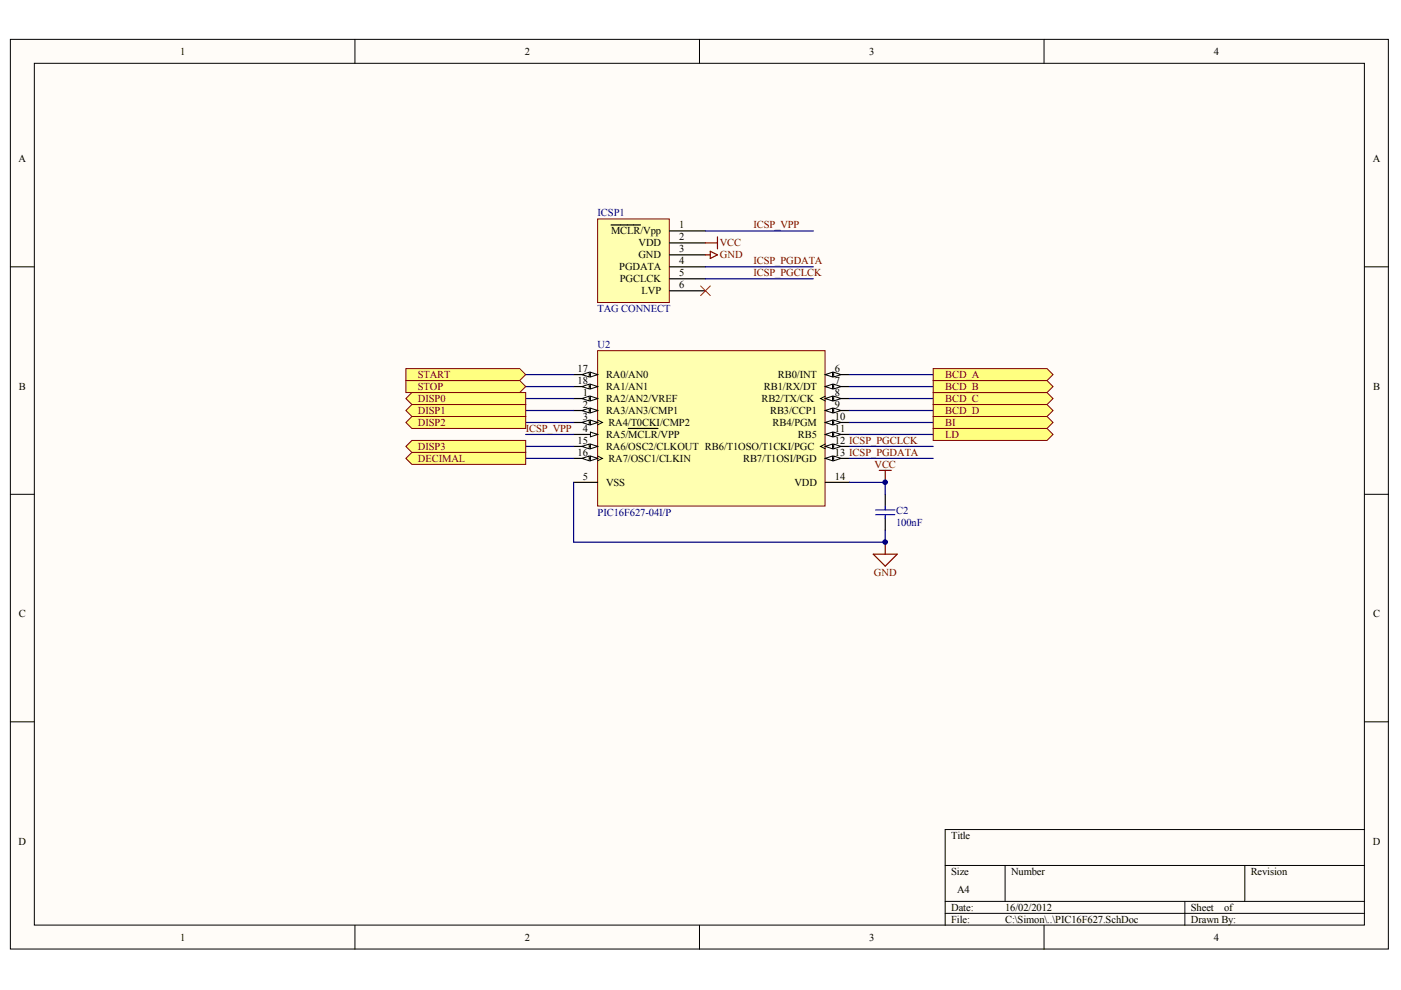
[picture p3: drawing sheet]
<svg xmlns="http://www.w3.org/2000/svg" width="297mm" height="210mm" viewBox="0 0 297 210" stroke-linecap="round" stroke-linejoin="round" font-family="sans-serif">
<g fill="#fffcf8" stroke="#000" stroke-width=".21">
<path d="M2.2 8.3h292.2v192.9h-292.2z"/>
<path d="M7.3 13.4h282v182.7h-282z"/>
</g>
<g fill="none" stroke="#000" stroke-width=".21">
<path d="M75.3 8.3v5.1M148.3 8.3v5.1M221.4 8.3v5.1M2.2 56.6h5.1M289.3 56.6h5.1M2.2 104.8h5.1M289.3 104.8h5.1M2.2 153h5.1M289.3 153h5.1M289.3 175.9h-88.9v20.3M75.3 196.2v5.1M148.3 196.2v5.1"/>
<path d="M200.4 183.5h88.9M200.4 191.1h88.9M200.4 193.7h88.9M213.1 183.5v7.6M221.4 196.2v5.1M251.2 191.1v5.1M263.9 183.5v7.6"/>
</g>
<path d="M126.7 74.3h48.2v33h-48.2z" fill="#ffffb0" stroke="#800000" stroke-width=".21"/>
<path d="M121.6 79.4h5.1" fill="none" stroke="#000" stroke-width=".25"/>
<g fill="#fffcf8" stroke="#000" stroke-width=".21">
<path d="M125.2 78.9l1.5 .5-1.5 .5z"/>
<path d="M123.4 79.4l1.5-.5v1z"/>
</g>
<path d="M121.6 82h5.1" fill="none" stroke="#000" stroke-width=".25"/>
<g fill="#fffcf8" stroke="#000" stroke-width=".21">
<path d="M125.2 81.5l1.5 .5-1.5 .5z"/>
<path d="M123.4 82l1.5-.5v1z"/>
</g>
<path d="M121.6 84.5h5.1" fill="none" stroke="#000" stroke-width=".25"/>
<g fill="#fffcf8" stroke="#000" stroke-width=".21">
<path d="M125.2 84l1.5 .5-1.5 .5z"/>
<path d="M123.4 84.5l1.5-.5v1z"/>
</g>
<path d="M121.6 87h5.1" fill="none" stroke="#000" stroke-width=".25"/>
<g fill="#fffcf8" stroke="#000" stroke-width=".21">
<path d="M125.2 86.5l1.5 .5-1.5 .5z"/>
<path d="M123.4 87l1.5-.5v1z"/>
</g>
<path d="M121.6 89.6h5.1" fill="none" stroke="#000" stroke-width=".25"/>
<path d="M126.7 89.1l1 .5-1 .5" fill="none" stroke="#000" stroke-width=".21"/>
<g fill="#fffcf8" stroke="#000" stroke-width=".21">
<path d="M125.2 89.1l1.5 .5-1.5 .5z"/>
<path d="M123.4 89.6l1.5-.5v1z"/>
</g>
<path d="M175 79.4h5.1" fill="none" stroke="#000" stroke-width=".25"/>
<g fill="#fffcf8" stroke="#000" stroke-width=".21">
<path d="M175 79.4l1.5-.5v1z"/>
<path d="M176.8 78.9l1.5 .5-1.5 .5z"/>
</g>
<path d="M175 82h5.1" fill="none" stroke="#000" stroke-width=".25"/>
<g fill="#fffcf8" stroke="#000" stroke-width=".21">
<path d="M175 82l1.5-.5v1z"/>
<path d="M176.8 81.5l1.5 .5-1.5 .5z"/>
</g>
<path d="M175 84.5h5.1" fill="none" stroke="#000" stroke-width=".25"/>
<path d="M175 84l-1 .5 1 .5" fill="none" stroke="#000" stroke-width=".21"/>
<g fill="#fffcf8" stroke="#000" stroke-width=".21">
<path d="M175 84.5l1.5-.5v1z"/>
<path d="M176.8 84l1.5 .5-1.5 .5z"/>
</g>
<path d="M175 87h5.1" fill="none" stroke="#000" stroke-width=".25"/>
<g fill="#fffcf8" stroke="#000" stroke-width=".21">
<path d="M175 87l1.5-.5v1z"/>
<path d="M176.8 86.5l1.5 .5-1.5 .5z"/>
</g>
<path d="M175 89.6h5.1" fill="none" stroke="#000" stroke-width=".25"/>
<g fill="#fffcf8" stroke="#000" stroke-width=".21">
<path d="M175 89.6l1.5-.5v1z"/>
<path d="M176.8 89.1l1.5 .5-1.5 .5z"/>
</g>
<path d="M175 92.1h5.1" fill="none" stroke="#000" stroke-width=".25"/>
<g fill="#fffcf8" stroke="#000" stroke-width=".21">
<path d="M175 92.1l1.5-.5v1z"/>
<path d="M176.8 91.6l1.5 .5-1.5 .5z"/>
</g>
<path d="M175 94.7h5.1" fill="none" stroke="#000" stroke-width=".25"/>
<path d="M175 94.1l-1 .6 1 .5" fill="none" stroke="#000" stroke-width=".21"/>
<g fill="#fffcf8" stroke="#000" stroke-width=".21">
<path d="M175 94.7l1.5-.6v1.1z"/>
<path d="M176.8 94.1l1.5 .6-1.5 .5z"/>
</g>
<path d="M175 97.2h5.1" fill="none" stroke="#000" stroke-width=".25"/>
<g fill="#fffcf8" stroke="#000" stroke-width=".21">
<path d="M175 97.2l1.5-.5v1z"/>
<path d="M176.8 96.7l1.5 .5-1.5 .5z"/>
</g>
<path d="M121.6 92.1h5.1M121.6 102.3h5.1" fill="none" stroke="#000" stroke-width=".25"/>
<path d="M125.2 91.6l1.5 .5-1.5 .5z" fill="#fffcf8" stroke="#000" stroke-width=".21"/>
<path d="M121.6 97.2h5.1M133.2 90.8h6.3" fill="none" stroke="#000" stroke-width=".25"/>
<path d="M126.7 96.7l1 .5-1 .5" fill="none" stroke="#000" stroke-width=".21"/>
<g fill="#fffcf8" stroke="#000" stroke-width=".21">
<path d="M125.2 96.7l1.5 .5-1.5 .5z"/>
<path d="M123.4 97.2l1.5-.5v1z"/>
</g>
<path d="M121.6 94.7h5.1" fill="none" stroke="#000" stroke-width=".25"/>
<g fill="#fffcf8" stroke="#000" stroke-width=".21">
<path d="M125.2 94.1l1.5 .6-1.5 .5z"/>
<path d="M123.4 94.7l1.5-.6v1.1z"/>
</g>
<path d="M175 102.3h5.1M187.7 104.8v2.5M187.7 109.9v2.5" fill="none" stroke="#000" stroke-width=".25"/>
<path d="M185.7 108.1h4M185.7 109.1h4M187.7 107.3v.8M187.7 109.1v.8" fill="none" stroke="#00f" stroke-width=".25"/>
<path d="M121.6 102.3v12.7h66.1v-2.6M180.1 102.3h7.6v2.5" fill="none" stroke="#000080" stroke-width=".25"/>
<path d="M186.4 99.7h2.6M187.7 99.7v2.6M185.1 117.5h5.1l-2.5 2.5zM187.7 115v2.5" fill="none" stroke="#800000" stroke-width=".25"/>
<path d="M126.7 46.4h15.2v17.7h-15.2z" fill="#ffffb0" stroke="#800000" stroke-width=".21"/>
<path d="M129.6 47.7h6.2M142 49h7.6M142 51.5h7.6M142 54h7.6M142 56.6h7.6M142 59.1h7.6M142 61.7h7.6" fill="none" stroke="#000" stroke-width=".25"/>
<path d="M149.6 51.5h2.5M149.6 54h1M150.6 53.3l1.5 .7-1.5 .8zM152.1 50.2v2.6" fill="none" stroke="#800000" stroke-width=".25"/>
<g fill="none" stroke="#000080" stroke-width=".25">
<path d="M149.6 56.6h22.8M149.6 59.1h22.8M149.6 49h22.8M111.5 79.4h10.1M180.1 79.4h17.8M111.5 92.1h10.1M111.5 82h10.1M111.5 84.5h10.1M111.5 87h10.1M111.5 89.6h10.1M111.5 97.2h10.1M111.5 94.7h10.1"/>
<path d="M180.1 92.1h17.8M180.1 82h17.8M180.1 84.5h17.8M180.1 87h17.8M180.1 89.6h17.8M180.1 97.2h17.8M180.1 94.7h17.8"/>
</g>
<path d="M148.6 60.6l2 2.1M150.6 60.6l-2 2.1" fill="none" stroke="#f00" stroke-width=".21"/>
<g fill="#ffff80" stroke="#800000" stroke-width=".21">
<path d="M86.1 78.2h24.1l1.3 1.2-1.3 1.3h-24.1z" fill-rule="evenodd"/>
<path d="M86.1 87l1.2-1.2h24.2v2.5h-24.2z" fill-rule="evenodd"/>
<path d="M86.1 89.6l1.2-1.3h24.2v2.5h-24.2z" fill-rule="evenodd"/>
<path d="M86.1 80.7h24.1l1.3 1.3-1.3 1.2h-24.1z" fill-rule="evenodd"/>
<path d="M86.1 84.5l1.2-1.3h24.2v2.6h-24.2z" fill-rule="evenodd"/>
<path d="M86.1 94.7l1.2-1.3h24.2v2.5h-24.2z" fill-rule="evenodd"/>
<path d="M197.9 88.3h24.1l1.3 1.3-1.3 1.2h-24.1z" fill-rule="evenodd"/>
<path d="M197.9 85.8h24.1l1.3 1.2-1.3 1.3h-24.1z" fill-rule="evenodd"/>
<path d="M197.9 90.8h24.1l1.3 1.3-1.3 1.3h-24.1z" fill-rule="evenodd"/>
<path d="M197.9 78.2h24.1l1.3 1.2-1.3 1.3h-24.1z" fill-rule="evenodd"/>
<path d="M197.9 83.2h24.1l1.3 1.3-1.3 1.3h-24.1z" fill-rule="evenodd"/>
<path d="M197.9 80.7h24.1l1.3 1.3-1.3 1.2h-24.1z" fill-rule="evenodd"/>
<path d="M86.1 97.2l1.2-1.3h24.2v2.6h-24.2z" fill-rule="evenodd"/>
</g>
<g fill="#000080" stroke="#000080" stroke-width=".21">
<circle cx="187.7" cy="114.9" r=".48"/>
<circle cx="187.7" cy="102.2" r=".48"/>
</g>
<g font-size="2.2">
<text x="38.2" y="11.6">1</text>
<text x="111.3" y="11.6">2</text>
<text x="184.3" y="11.6">3</text>
<text x="257.4" y="11.6">4</text>
<text x="4" y="34.5">A</text>
<text x="291.1" y="34.5">A</text>
<text x="129.6" y="49.7">MCLR/Vpp</text>
<text x="135.4" y="52.2">VDD</text>
<text x="144" y="48.4">1</text>
<text x="144" y="51">2</text>
<text x="144" y="53.5">3</text>
<text x="131.3" y="57.3">PGDATA</text>
<text x="131.4" y="59.8">PGCLCK</text>
<text x="135.3" y="54.8">GND</text>
<text x="144" y="56">4</text>
<text x="144" y="58.6">5</text>
<text x="136" y="62.4">LVP</text>
<text x="144" y="61.1">6</text>
<text x="4" y="82.7">B</text>
<text x="122.5" y="78.9">17</text>
<text x="122.5" y="81.4">18</text>
<text x="123.6" y="84">1</text>
<text x="128.5" y="80.1">RA0/AN0</text>
<text x="128.5" y="82.7">RA1/AN1</text>
<text x="161.9" y="82.7">RB1/RX/DT</text>
<text x="164.9" y="80.1">RB0/INT</text>
<text x="177" y="78.9">6</text>
<text x="177" y="81.4">7</text>
<text x="177" y="84">8</text>
<text x="291.1" y="82.7">B</text>
<text x="123.6" y="86.5">2</text>
<text x="123.6" y="89">3</text>
<text x="128.5" y="85.2">RA2/AN2/VREF</text>
<text x="128.5" y="87.8">RA3/AN3/CMP1</text>
<text x="161.4" y="85.2">RB2/TX/CK</text>
<text x="163.3" y="87.8">RB3/CCP1</text>
<text x="177" y="86.5">9</text>
<text x="177" y="89">10</text>
<text x="122.5" y="94.1">15</text>
<text x="123.6" y="91.6">4</text>
<text x="128.5" y="92.8">RA5/MCLR/VPP</text>
<text x="128.5" y="95.4">RA6/OSC2/CLKOUT RB6/T1OSO/T1CKI/PGC</text>
<text x="129" y="90.3">RA4/T0CKI/CMP2</text>
<text x="163.8" y="90.3">RB4/PGM</text>
<text x="169.1" y="92.8">RB5</text>
<text x="177" y="91.6">11</text>
<text x="177" y="94.1">12 ICSP_PGCLCK</text>
<text x="122.5" y="96.6">16</text>
<text x="123.6" y="101.7">5</text>
<text x="129" y="97.9">RA7/OSC1/CLKIN</text>
<text x="157.6" y="97.9">RB7/T1OSI/PGD</text>
<text x="177" y="96.6">13 ICSP_PGDATA</text>
<text x="177" y="101.7">14</text>
<text x="128.5" y="103">VSS</text>
<text x="168.4" y="103">VDD</text>
<text x="4" y="130.9">C</text>
<text x="291.1" y="130.9">C</text>
<text x="4" y="179.1">D</text>
<text x="201.7" y="177.9">Title</text>
<text x="291.1" y="179.1">D</text>
<text x="201.7" y="185.5">Size</text>
<text x="214.4" y="185.5">Number</text>
<text x="265.2" y="185.5">Revision</text>
<text x="202.9" y="189.3">A4</text>
<text x="201.7" y="193.1">Date:</text>
<text x="201.7" y="195.6">File:</text>
<text x="213.1" y="193.1">16/02/2012</text>
<text x="213.1" y="195.6">C:\Simon\..\PIC16F627.SchDoc</text>
<text x="252.5" y="193.1">Sheet</text>
<text x="252.5" y="195.6">Drawn By:</text>
<text x="259.5" y="193.1">of</text>
<text x="38.2" y="199.5">1</text>
<text x="111.3" y="199.5">2</text>
<text x="184.3" y="199.5">3</text>
<text x="257.4" y="199.5">4</text>
</g>
<g font-size="2.2" fill="#000080">
<text x="126.7" y="45.9">ICSP1</text>
<text x="126.7" y="66.2">TAG CONNECT</text>
<text x="126.7" y="73.8">U2</text>
<text x="126.7" y="109.3">PIC16F627-04I/P</text>
<text x="190" y="111.6">100nF</text>
<text x="190" y="109.1">C2</text>
</g>
<g font-size="2.2" fill="#800000">
<text x="152.6" y="52.2">VCC</text>
<text x="159.7" y="48.4">ICSP_VPP</text>
<text x="152.6" y="54.8">GND</text>
<text x="159.7" y="58.6">ICSP_PGCLCK</text>
<text x="159.7" y="56">ICSP_PGDATA</text>
<text x="88.6" y="80.1">START</text>
<text x="88.6" y="82.7">STOP</text>
<text x="200.4" y="80.1">BCD_A</text>
<text x="200.4" y="82.7">BCD_B</text>
<text x="88.6" y="87.8">DISP1</text>
<text x="88.6" y="85.2">DISP0</text>
<text x="200.4" y="87.8">BCD_D</text>
<text x="200.4" y="85.2">BCD_C</text>
<text x="88.6" y="90.3">DISP2</text>
<text x="88.6" y="95.4">DISP3</text>
<text x="111.5" y="91.6">ICSP_VPP</text>
<text x="200.4" y="90.3">BI</text>
<text x="200.4" y="92.8">LD</text>
<text x="88.6" y="97.9">DECIMAL</text>
<text x="185.4" y="99.2">VCC</text>
<text x="185.3" y="122">GND</text>
</g>
</svg>
